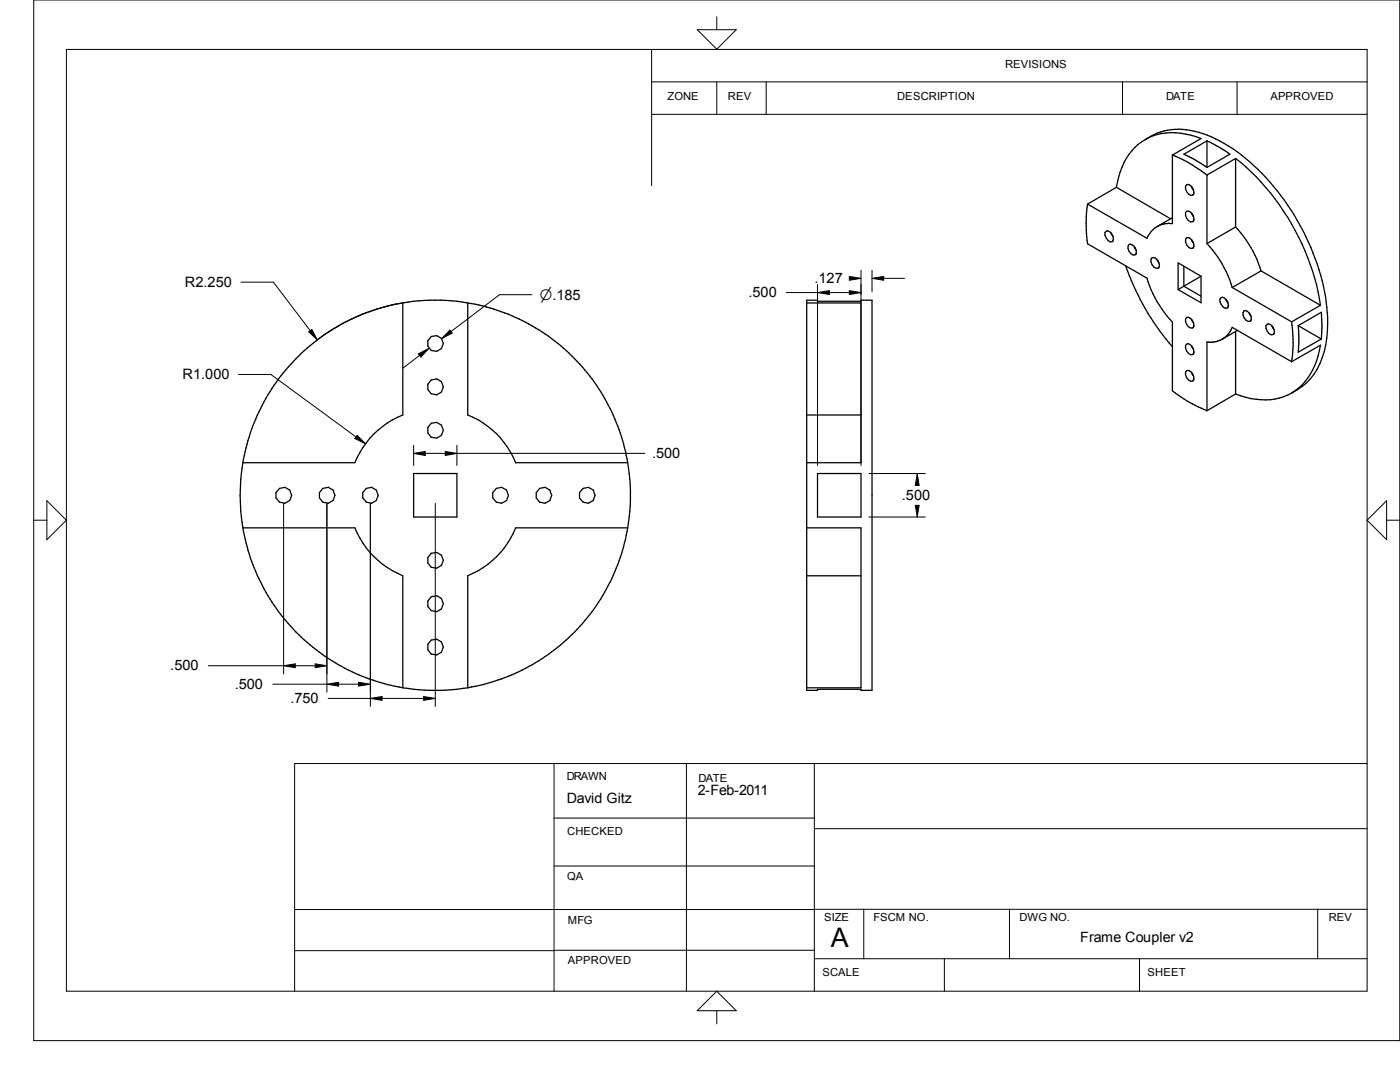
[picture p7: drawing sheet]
<svg xmlns="http://www.w3.org/2000/svg" width="279mm" height="216mm" viewBox="0 0 279 216" stroke-linecap="round" stroke-linejoin="round" font-family="sans-serif">
<g fill="none" stroke="#000" stroke-width=".25">
<path d="M222.8 37.4l-5.8 3.3M222.8 37.4l10.8 6.2M228.6 27.9a12.8 12.8 0 0 1 12.3-.9 36.6 36.6 0 0 1 15.4 13 43.9 43.9 0 0 1 8.7 24.4 16.9 16.9 0 0 1-3.5 11.2 13 13 0 0 1-3.7 2.8M228.6 27.9a12.3 12.3 0 0 1 10.1-.6l1 .3-5.7 3.3M228.6 27.9a11.9 11.9 0 0 0-5.6 8.4l-.2 1.1M234 30.9v13.7h-1.1a4.5 4.5 0 0 0-4 2.9l-11.9-6.8M234 30.9a28.1 28.1 0 0 1 6.9 4M236.8 36.9a1.37 1.37 0 0 1 1.5 1.5l-.1 .3-.2 .2a1.39 1.39 0 0 1-1.4-1.7zM237.8 37.3l.2 .4M238.1 37.8l.1 .1M240.9 28.1v5.3M240.9 34.9v13.7"/>
<path d="M240.9 28.1l2.6 1.4 1.9 1.3-4.5 2.6M240.9 28.1l-4.6 2.7 2.2 1.1 2.4 1.5M246.6 31.6v13.7M246.6 31.6l-5.7 3.3M246.6 31.6a47.4 47.4 0 0 1 16.9 29.3M161 59.9h2.2v.2h8.6v-.2h2.2v77.9h-2.2v-.3h-8.6v.3h-2.2zM217 40.7a26.5 26.5 0 0 0 0 7.9l11.9 6.9a21.7 21.7 0 0 0 5.1 8.8v13.7a26.2 26.2 0 0 0 6.9 4M220.8 46.1a1.39 1.39 0 0 1 1.4 1.7l-.2 .4a1.43 1.43 0 0 1-1.5-1.8zM221.7 46.5l.4 .7M224.7 53a49.3 49.3 0 0 0 9.3 16.2M225.3 48.8a1.33 1.33 0 0 1 1.3 .6 1.33 1.33 0 0 1-.1 1.4 1.38 1.38 0 0 1-1.2-2zM226.4 49.2l.3 .6"/>
<path d="M229.9 51.4a1.37 1.37 0 0 1 1.2 2.1 1.38 1.38 0 0 1-1.2-2.1zM230.9 51.8l.4 .7M234 43.4l-3.1 1.8M236.3 57.1l3.4 2M236.3 53.1v4M236.3 57.1l-1.2 .7M236.8 42.2a1.33 1.33 0 0 1 1.3 .6 1.33 1.33 0 0 1-.1 1.4 1.38 1.38 0 0 1-1.2-2zM236.8 47.5a1.33 1.33 0 0 1 1.3 .6 1.33 1.33 0 0 1-.1 1.4 1.38 1.38 0 0 1-1.2-2zM237.8 42.5l.4 .7M237.8 47.8l.4 .7M239.7 55.1l-4.6-2.6v5.3M239.7 55.1v5.3l-4.6-2.6"/>
<path d="M239.7 55.1l-3.4 2M240.9 48.6a23 23 0 0 1 5 8.8M243.7 59.4a1.39 1.39 0 0 1 1.5 1.6l-.3 .5a1.43 1.43 0 0 1-1.4-1.8zM244.7 59.8l.4 .6M245.9 57.4l11.9 6.8M246.6 45.3a22.6 22.6 0 0 1 5.1 8.8M246.6 45.3l-5.7 3.3M251.7 54.1l11.8 6.8M251.7 54.1l-5.8 3.3M80.4 60.5a37 37 0 0 1 12.9 0M80.4 60.5v22.3a17.1 17.1 0 0 0-9.6 9.5h-22.3M80.4 60.5l-3 .5-5.1 1.7a39.3 39.3 0 0 0-19.6 17.4 36.7 36.7 0 0 0-3.6 9.3l-.6 2.9"/>
<path d="M93.3 60.5v22.3a17.1 17.1 0 0 1 9.6 9.5h22.4M93.3 60.5a38.1 38.1 0 0 1 11.6 3.8 38.8 38.8 0 0 1 20.4 28M161 60.5h10.8v31.8h-10.8M236.8 63.3a1.36 1.36 0 0 1 1.2 2.1 1.42 1.42 0 0 1-1.2-2.1zM236.8 68.7a1.37 1.37 0 0 1 1.5 1.5l-.1 .3-.2 .2a1.39 1.39 0 0 1-1.4-1.7zM236.8 74a1.33 1.33 0 0 1 1.3 .6 1.33 1.33 0 0 1-.1 1.4 1.38 1.38 0 0 1-1.2-2zM237.8 63.8l.2 .4M237.8 74.3l.4 .7M237.8 69l.2 .5M238.1 64.3h.1M238.1 69.6l.1 .1M243.9 67.7a5.1 5.1 0 0 1-3 .5v13.8"/>
<path d="M243.9 67.7l1.2-1 .8-1.4 11.9 6.9M246.6 66.1v12.5M246.6 78.6l-5.7 3.4M247 65.9l-3.1 1.8M249.3 62.4l.1 .3M249.5 62.7a.84 .84 0 0 1 0 1.4 1.38 1.38 0 0 1-1.2-2.1 1.37 1.37 0 0 1 1.3 1M252.9 64.7a1.37 1.37 0 0 1 1.2 2.1 1.39 1.39 0 0 1-1.5-1.8zM253.9 65.1l.3 .6M257.8 78.4a12.8 12.8 0 0 1-11.2 .2M257.8 72.2l5.7-3.3a13 13 0 0 1-5.7 9.5M257.8 64.2a26.4 26.4 0 0 1 0 8M259.1 65l4.6-2.7 .1 2.3-.1 3"/>
<path d="M259.1 65l.1 1.8-.1 3.5 4.6-2.7M259.1 65l4.6 2.6M263.5 60.9l-5.7 3.3M48.5 92.3a40.5 40.5 0 0 0 0 13M82.5 94.5h8.7v8.7h-8.7zM125.3 92.3a37.6 37.6 0 0 1 0 13M161 82.8h10.8M163.2 94.5h8.6v8.7h-8.6zM48.5 105.3h22.3a17.3 17.3 0 0 0 9.6 9.6v22.3M48.5 105.3l.3 1.5a36.3 36.3 0 0 0 2.6 8 37.5 37.5 0 0 0 6.6 10.2 38.8 38.8 0 0 0 11.5 8.7l4.2 1.8 3.7 1.1 3 .6M125.3 105.3h-22.4a17.2 17.2 0 0 1-9.6 9.6v22.3M125.3 105.3a39 39 0 0 1-32 31.9"/>
<path d="M161 105.3h10.8v31.9h-10.8M161 114.9h10.8M80.4 137.2a40.4 40.4 0 0 0 12.9 0"/>
<circle cx="86.9" cy="68.5" r="1.59"/>
<circle cx="86.9" cy="77.2" r="1.6"/>
<circle cx="56.6" cy="98.8" r="1.61"/>
<circle cx="65.3" cy="98.8" r="1.6"/>
<circle cx="73.9" cy="98.8" r="1.6"/>
<circle cx="86.9" cy="85.9" r="1.59"/>
<circle cx="99.9" cy="98.8" r="1.61"/>
<circle cx="108.5" cy="98.8" r="1.6"/>
<circle cx="117.2" cy="98.8" r="1.61"/>
<circle cx="86.9" cy="111.8" r="1.59"/>
<circle cx="86.9" cy="129.1" r="1.59"/>
<circle cx="86.9" cy="120.5" r="1.6"/>
</g>
<g fill="none" stroke="#000" stroke-width=".2">
<path d="M6.7 0h272.7v207.6h-272.7zM13.3 9.9h259.5v187.9h-259.5zM130 16.3h142.8M130 9.9v27.1M139.1 5.9h7.8l-3.9 3.9zM143 3.3v2.6M143 16.3v6.5M152.9 16.3v6.5M224 16.3v6.5M246.9 16.3v6.5M130 22.8h142.8M48.1 56.3h6.5l7.3 9.7"/>
<path d="M106.2 58.8h-6.5l-9.7 7.4M156.9 58.4h6.3M163.2 56.8v36.1M163.2 58.4l2.3-.4v.8zM165.5 58.4h4M169.5 55.5h.6M169.5 55.2l2.3 .3-2.3 .4zM169.5 58l2.3 .4-2.3 .4zM171.8 53.9v39M174 53.9v4.4M174 55.5l2.4-.3v.7zM176.4 55.5h4.1"/>
<path d="M47.6 74.7h6.5l17 12.5M61.6 66.2l.6-.5 1.1 2.1zM80.4 60.5a37.8 37.8 0 0 0-17.1 7.3M83.5 70.6l2.1-1.1-1.6 1.7zM83.7 70.9l-3.3 2.5M89.8 65.9l.5 .6-2.2 1.1zM9.4 99.9l3.9 3.9-3.9 3.9zM71.3 86.9l1.6 1.7-2.1-1.1zM82.5 88.9v4M82.5 90.5l2.4-.4v.8zM84.9 90.5h4M88.9 90.1l2.3 .4-2.3 .4z"/>
<path d="M91.2 88.9v4M91.2 90.5h37.5M173.4 94.5h11.3M183 94.5l.4 2.4h-.7zM276.7 99.9v7.8l-3.9-3.9zM6.7 103.8h2.7M56.6 100.5v34M65.2 100.5v37.6M73.9 100.5v40.5M86.9 100.5v40.5M173.4 103.2h11.3M182.7 100.8h.7l-.4 2.4z"/>
<path d="M276.7 103.8h2.7M41.6 132.8h15M54.4 136.5h10.8M56.6 132.8l2.3-.3v.7zM58.9 132.8h4M62.9 132.5l2.3 .3-2.3 .4zM65.2 136.5l2.4-.4v.8zM65.5 139.4h8.4M67.6 136.5h3.9M71.5 136.1l2.4 .4-2.4 .4zM73.9 139.4l2.3-.4v.7zM76.2 139.4h8.3"/>
<path d="M84.5 139l2.4 .4-2.4 .3zM110.6 152.4v45.4M137 152.4v45.4M162.5 152.4v45.4M272.8 152.4h-214v45.4M110.6 172.8h51.9M110.6 163.2h51.9M162.5 165.4h110.3M58.8 189.7h51.8M110.6 189.6h51.9M162.5 191.3h110.3M172.4 181.4v9.9"/>
<path d="M188.5 191.3v6.5M201.5 181.4v9.9M227.4 191.3v6.5M263 181.4v9.9M272.8 181.4l-214 .1M139.1 201.7l3.9-3.9 3.9 3.9zM143 201.7v2.6"/>
</g>
<g fill="#000">
<path d="M163.2 58h2.3v.8h-2.3zM169.5 55.2h2.3v.7h-2.3zM169.5 58h2.3v.8h-2.3zM174 55.2h2.4v.7h-2.4zM61.6 65.8h1.7v2h-1.7zM83.5 69.6h2.1v1.6h-2.1zM88.2 65.9h2.1v1.7h-2.1zM70.8 86.9h2.1v1.7h-2.1zM82.5 90.1h2.4v.8h-2.4zM88.9 90.1h2.3v.8h-2.3zM182.7 94.5h.7v2.4h-.7zM182.7 100.8h.7v2.4h-.7z"/>
<path d="M56.6 132.5h2.3v.7h-2.3zM62.9 132.5h2.3v.7h-2.3zM65.2 136.2h2.4v.7h-2.4zM71.5 136.2h2.4v.7h-2.4zM73.9 139h2.3v.7h-2.3zM84.5 139h2.4v.7h-2.4z"/>
</g>
<text font-size="5.4" x="165.8" y="189">A</text>
<g font-size="2.9">
<text x="36.9" y="57.2">R2.250</text>
<text x="107.7" y="59.9">n.185</text>
<text x="149.4" y="59.3">.500</text>
<text x="162.6" y="56.5">.127</text>
<text x="36.4" y="75.6">R1.000</text>
<text x="130.1" y="91.4">.500</text>
<text x="180" y="99.8">.500</text>
<text x="34" y="133.8">.500</text>
<text x="46.9" y="137.5">.500</text>
<text x="58" y="140.3">.750</text>
</g>
<g font-size="2.8">
<text x="113.1" y="160.3">David Gitz</text>
<text x="139.3" y="158.7">2-Feb-2011</text>
<text x="215.6" y="187.9">Frame Coupler v2</text>
</g>
<g font-size="2.2">
<text x="200.6" y="13.6">REVISIONS</text>
<text x="133.2" y="19.9">ZONE</text>
<text x="145.3" y="19.9">REV</text>
<text x="179.1" y="19.9">DESCRIPTION</text>
<text x="232.7" y="19.9">DATE</text>
<text x="253.5" y="19.9">APPROVED</text>
<text x="113.1" y="155.7">DRAWN</text>
<text x="139.4" y="156">DATE</text>
<text x="113.2" y="166.6">CHECKED</text>
<text x="113.2" y="175.7">QA</text>
<text x="113.3" y="184.4">MFG</text>
<text x="164.5" y="183.8">SIZE</text>
<text x="174.3" y="183.8">FSCM NO.</text>
<text x="203.5" y="183.8">DWG NO.</text>
<text x="265.2" y="183.8">REV</text>
<text x="113.3" y="192.4">APPROVED</text>
<text x="164.1" y="194.8">SCALE</text>
<text x="229" y="194.8">SHEET</text>
</g>
</svg>
